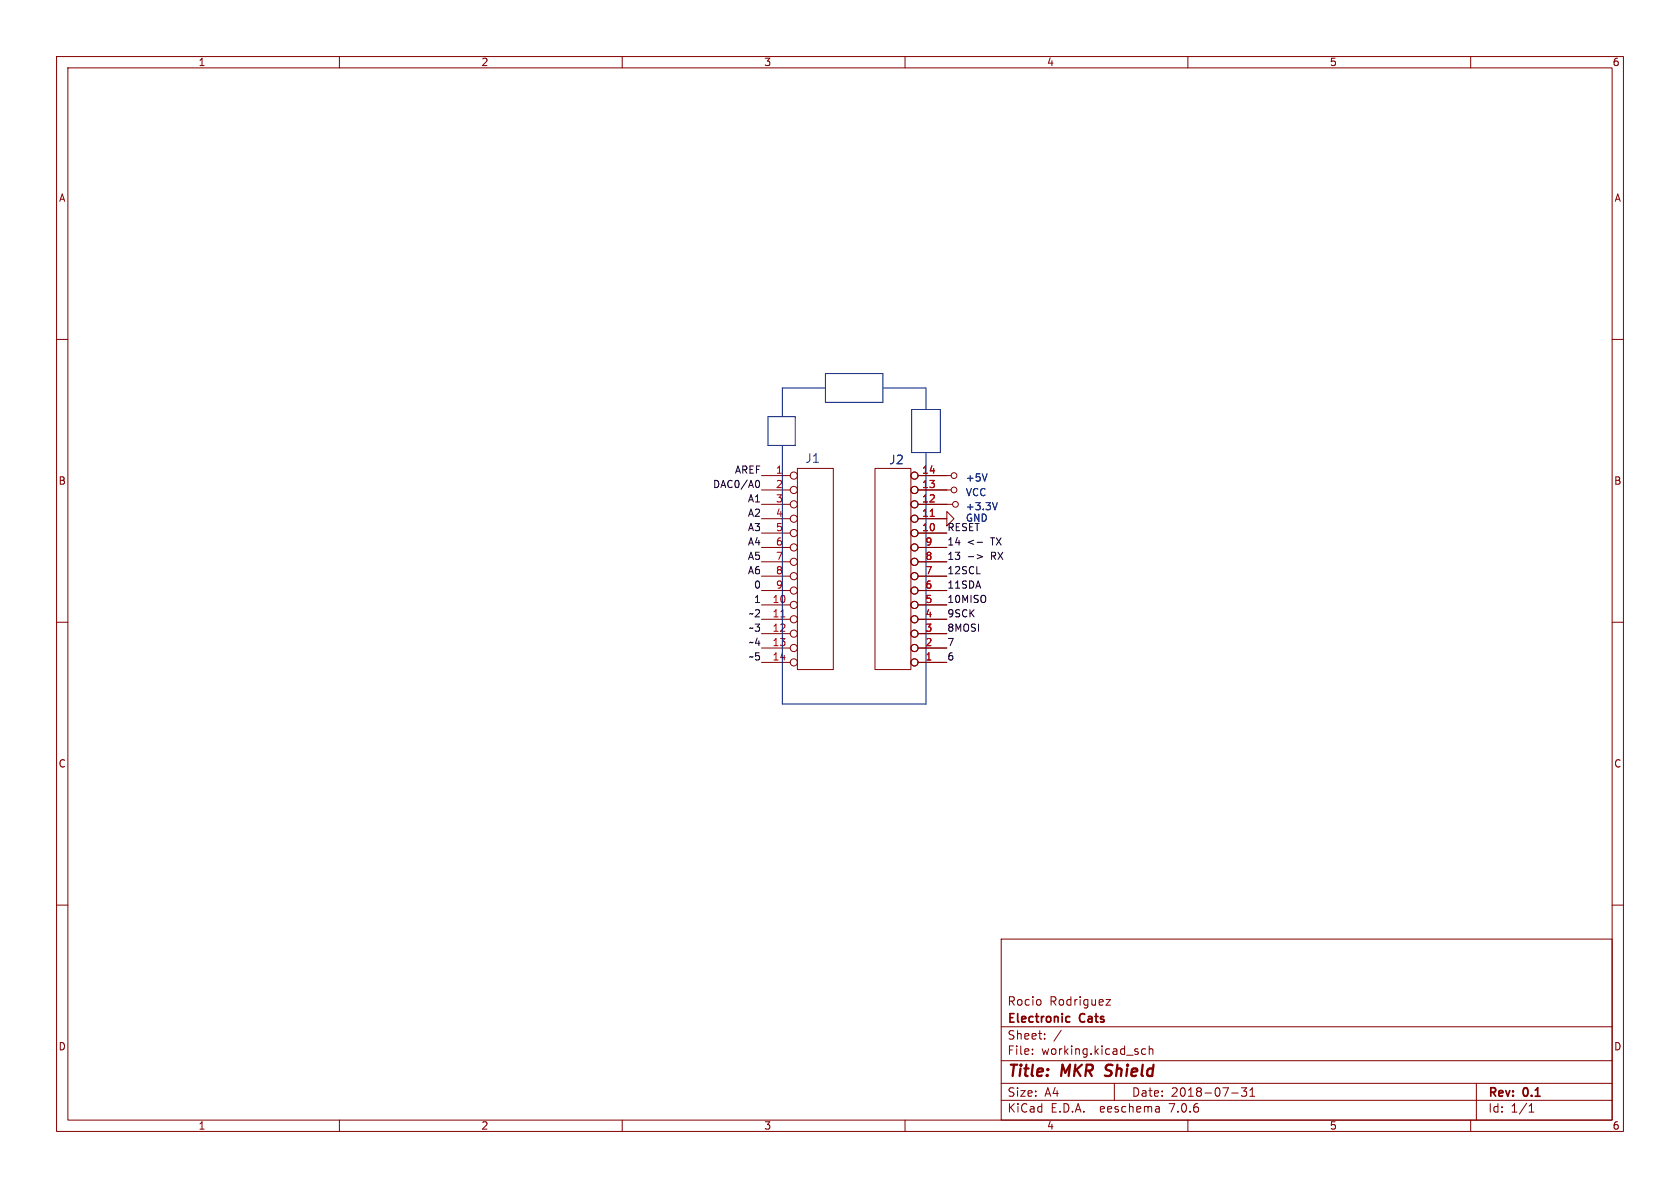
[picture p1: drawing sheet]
<svg xmlns="http://www.w3.org/2000/svg" width="297mm" height="210mm" viewBox="0 0 297 210" stroke-linecap="round" stroke-linejoin="round" font-family="sans-serif">
<g fill="none" stroke="#840000" stroke-width=".18">
<path d="M10 10h277v190h-277zM12 12h273v186h-273zM60 10v2M110 10v2M160 10v2M210 10v2M260 10v2M10 60h2M285 60h2M134.6 84.1h5.1M134.6 86.6h5.1M134.6 89.2h5.1"/>
<path d="M134.6 91.7h5.1M134.6 94.2h5.1M134.6 96.8h5.1M134.6 99.3h5.1M141 82.8h6.3v35.6h-6.3zM154.7 82.8h6.3v35.6h-6.3zM162.3 89.2h6.1M162.3 84.1h5.8M162.3 86.6h5.8M162.3 91.7h5.1M162.3 94.2h5.1M162.3 96.8h5.1"/>
<path d="M162.3 99.3h5.1M167.4 90.4l1.3 1.3-1.3 1.3zM10 110h2M134.6 106.9h5.1M134.6 109.5h5.1M134.6 112h5.1M134.6 114.6h5.1M134.6 117.1h5.1M134.6 101.9h5.1M134.6 104.4h5.1M162.3 106.9h5.1M162.3 109.5h5.1"/>
<path d="M162.3 112h5.1M162.3 114.6h5.1M162.3 117.1h5.1M162.3 101.9h5.1M162.3 104.4h5.1M285 110h2M10 160h2M285 160h2M177 166h108v32h-108zM184 176.8v.8M195.5 176.7h.8l-.8 1h.8M60 198v2"/>
<path d="M110 198v2M160 198v2M177 194.5h108M177 191.5h108M177 187.5h108M177 181.5h108M182.5 186.3v.1M182.5 185.5v.1M184.7 183.6v.1M184.7 182.8v.1M187.6 182.1l-1.3 2M197 191.5v3"/>
<path d="M202.5 185.5l-.4-.1-.3 .3v.4l.2 .2h.5M203.2 185.5l.2-.1 .3 .1 .1 .9M203.2 184.9v1.5M204.9 195.7l.1 .9M205 196.5l-.2 .1M205 196h-.2M210 198v2M217.7 193.2h1.2M219.5 192.3h.9l-.5 .6 .4 .1v.7l-.2 .1h-.4l-.2-.1M221 193.8h.8M221 192.7l.4-.4v1.5M260 198v2"/>
<path d="M261 191.5v6.5M270.3 196.6h.9M270.3 195.5l.4-.4v1.5"/>
<circle cx="140.3" cy="91.7" r=".63"/>
<circle cx="140.3" cy="99.3" r=".63"/>
<circle cx="140.3" cy="84.1" r=".63"/>
<circle cx="140.3" cy="94.2" r=".63"/>
<circle cx="140.3" cy="96.8" r=".63"/>
<circle cx="140.3" cy="86.6" r=".63"/>
<circle cx="140.3" cy="89.2" r=".63"/>
<circle cx="161.7" cy="86.6" r=".63"/>
<circle cx="161.7" cy="99.3" r=".63"/>
<circle cx="161.7" cy="94.2" r=".63"/>
<circle cx="161.7" cy="91.7" r=".63"/>
<circle cx="161.7" cy="84.1" r=".63"/>
<circle cx="161.7" cy="96.8" r=".63"/>
<circle cx="161.7" cy="89.2" r=".63"/>
<circle cx="168.7" cy="84.1" r=".51"/>
<circle cx="168.7" cy="86.6" r=".51"/>
<circle cx="168.9" cy="89.2" r=".51"/>
<circle cx="140.3" cy="106.9" r=".63"/>
<circle cx="140.3" cy="117.1" r=".63"/>
<circle cx="140.3" cy="109.5" r=".63"/>
<circle cx="140.3" cy="114.6" r=".63"/>
<circle cx="140.3" cy="101.9" r=".63"/>
<circle cx="140.3" cy="104.4" r=".63"/>
<circle cx="140.3" cy="112" r=".63"/>
<circle cx="161.7" cy="112" r=".63"/>
<circle cx="161.7" cy="114.6" r=".63"/>
<circle cx="161.7" cy="104.4" r=".63"/>
<circle cx="161.7" cy="101.9" r=".63"/>
<circle cx="161.7" cy="117.1" r=".63"/>
<circle cx="161.7" cy="106.9" r=".63"/>
<circle cx="161.7" cy="109.5" r=".63"/>
</g>
<path d="M195.3 190.1l.3 .1M195.6 188.4l-.1 .2 .1 .4" fill="none" stroke="#840000" stroke-width=".4"/>
<path d="M188.7 179.7l.4 .1M189.1 180.6l-.4 .1" fill="none" stroke="#840000" stroke-width=".3"/>
<path d="M164.5 91.3h.7M138 109.1h.8" fill="none" stroke="#a90000" stroke-width=".18"/>
<path d="M174.5 83.8l-.4 1.2M176.3 88.8l-.4 1.3" fill="none" stroke="#006464" stroke-width=".18"/>
<path d="M133.9 84.9a.68 .68 0 0 1 .4 .7 .68 .68 0 0 1-.4 .6M171.2 98.4h.9M172.7 95.9h1M172.7 98l1 .4-1 .4" fill="none" stroke="#0f0f0f" stroke-width=".18"/>
<path d="M135.8 73.7h4.8v5h-4.8zM138.3 78.7v45.8h25.4v-44.5M145.9 68.6h-7.6v5.1M145.9 66h10.2v5.1h-10.2zM156.1 68.6h7.6v3.8M161.2 72.4h5v7.6h-5z" fill="none" stroke="#0000c2" stroke-width=".18"/>
<g font-size="2.8" fill="#840000">
<text x="178" y="190.9">Title:</text>
<text x="187.7" y="190.9">MKR</text>
<text x="196.3" y="190.9">Shield</text>
</g>
<g font-size="2.1" fill="#006464">
<text x="142.3" y="82">J1</text>
<text x="157.1" y="82.3">J2</text>
</g>
<g font-size="2.1" fill="#840000">
<text x="178" y="178">Rocio</text>
<text x="185.5" y="178">Rodriguez</text>
<text x="178" y="184">Sheet:</text>
<text x="178" y="181.2">Electronic</text>
<text x="191" y="181.2">Cats</text>
<text x="178" y="186.7">File:</text>
<text x="184.1" y="186.7">working.kicad_sch</text>
<text x="178" y="196.9">KiCad</text>
<text x="178" y="194.1">Size:</text>
<text x="184.7" y="194.1">A4</text>
<text x="185.7" y="196.9">E.D.A.</text>
<text x="194.6" y="196.9">eeschema</text>
<text x="200" y="194.1">Date:</text>
<text x="207" y="196.9">7.0.6</text>
<text x="207" y="194.1">2018-07-31</text>
<text x="263" y="194.3">Rev:</text>
<text x="263" y="196.9">Id:</text>
<text x="267.1" y="196.9">1/1</text>
<text x="269.4" y="194.3">0.1</text>
</g>
<g font-size="1.8" fill="#840000">
<text x="35" y="11.9">1</text>
<text x="85" y="11.9">2</text>
<text x="135" y="11.9">3</text>
<text x="185" y="11.9">4</text>
<text x="235" y="11.9">5</text>
<text x="285" y="11.9">6</text>
<text x="10.3" y="35.9">A</text>
<text x="285.3" y="35.9">A</text>
<text x="10.3" y="85.9">B</text>
<text x="285.3" y="85.9">B</text>
<text x="10.3" y="135.9">C</text>
<text x="285.3" y="135.9">C</text>
<text x="10.3" y="185.9">D</text>
<text x="285.3" y="185.9">D</text>
<text x="35" y="199.9">1</text>
<text x="85" y="199.9">2</text>
<text x="135" y="199.9">3</text>
<text x="185" y="199.9">4</text>
<text x="235" y="199.9">5</text>
<text x="285" y="199.9">6</text>
</g>
<g font-size="1.8" fill="#0f0f0f">
<text x="129.8" y="83.8">AREF</text>
<text x="126" y="86.4">DAC0/A0</text>
<text x="132.1" y="88.9">A1</text>
<text x="132.1" y="94">A3</text>
<text x="132.1" y="91.4">A2</text>
<text x="167.4" y="94">RESET</text>
<text x="132.1" y="101.6">A6</text>
<text x="132.1" y="99.1">A5</text>
<text x="132.1" y="96.5">A4</text>
<text x="167.4" y="101.6">12SCL</text>
<text x="167.4" y="96.5">14</text>
<text x="167.4" y="99.1">13</text>
<text x="171" y="96.5">&lt;-</text>
<text x="175.3" y="96.5">TX</text>
<text x="175.3" y="99.1">RX</text>
<text x="133.2" y="106.7">1</text>
<text x="133.2" y="104.1">0</text>
<text x="167.4" y="106.7">10MISO</text>
<text x="167.4" y="104.1">11SDA</text>
<text x="132.3" y="109.2">~2</text>
<text x="132.3" y="111.8">~3</text>
<text x="167.4" y="111.8">8MOSI</text>
<text x="167.4" y="109.2">9SCK</text>
<text x="132.3" y="114.3">~4</text>
<text x="132.3" y="116.8">~5</text>
<text x="167.4" y="114.3">7</text>
<text x="167.4" y="116.8">6</text>
</g>
<g font-size="1.8" fill="#a90000">
<text x="137.1" y="83.8">1</text>
<text x="162.9" y="83.8">14</text>
<text x="137.1" y="86.4">2</text>
<text x="137.1" y="88.9">3</text>
<text x="162.9" y="88.9">12</text>
<text x="162.9" y="86.4">13</text>
<text x="137.1" y="91.4">4</text>
<text x="137.1" y="94">5</text>
<text x="162.9" y="94">10</text>
<text x="162.9" y="91.4">11</text>
<text x="137.1" y="96.5">6</text>
<text x="137.1" y="99.1">7</text>
<text x="137.1" y="101.6">8</text>
<text x="163.5" y="101.6">7</text>
<text x="163.5" y="99.1">8</text>
<text x="163.5" y="96.5">9</text>
<text x="136.5" y="106.7">10</text>
<text x="137.1" y="104.1">9</text>
<text x="163.5" y="106.7">5</text>
<text x="163.5" y="104.1">6</text>
<text x="136.5" y="109.2">11</text>
<text x="136.5" y="111.8">12</text>
<text x="163.5" y="111.8">3</text>
<text x="163.5" y="109.2">4</text>
<text x="136.5" y="114.3">13</text>
<text x="136.5" y="116.8">14</text>
<text x="163.5" y="116.8">1</text>
<text x="163.5" y="114.3">2</text>
</g>
<g font-size="1.8" fill="#006464">
<text x="170.6" y="85.3">+5V</text>
<text x="170.6" y="87.9">VCC</text>
<text x="170.6" y="92.4">GND</text>
<text x="170.6" y="90.4">+3.3V</text>
</g>
</svg>
